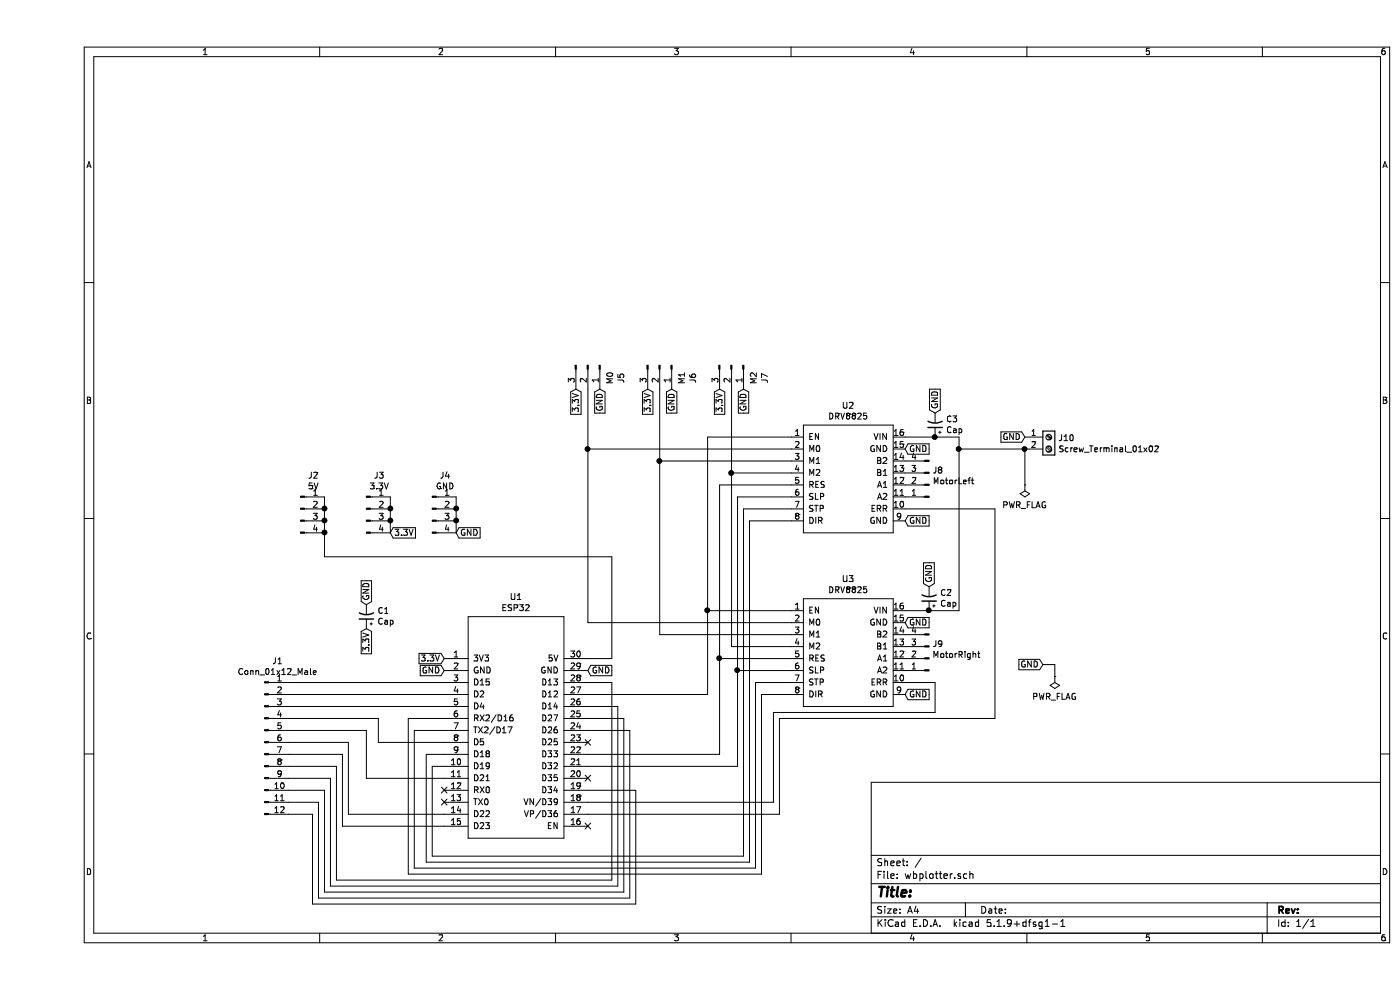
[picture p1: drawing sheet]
EESchema Schematic File Version 4
EELAYER 30 0
EELAYER END
$Descr A4 11693 8268
encoding utf-8
Sheet 1 1
Title ""
Date ""
Rev ""
Comp ""
Comment1 ""
Comment2 ""
Comment3 ""
Comment4 ""
$EndDescr
$Comp
L esp32:ESP32 U1
U 1 1
P 3950 6050
F 0 "U1" V 2885 6100 50  0000 C CNN
F 1 "ESP32" V 2976 6100 50  0000 C CNN
F 2 "esp32:ESP32-Dev-Board" H 3300 6200 50  0001 C CNN
F 3 "" H 3300 6200 50  0001 C CNN
	1    3950 6050
	0    1    1    0   
$EndComp
$Comp
L esp32:DRV8825 U3
U 1 1
P 6800 5450
F 0 "U3" H 6775 6065 50  0000 C CNN
F 1 "DRV8825" H 6775 5974 50  0000 C CNN
F 2 "esp32:DRV8825" H 6800 5450 50  0001 C CNN
F 3 "" H 6800 5450 50  0001 C CNN
	1    6800 5450
	1    0    0    -1  
$EndComp
$Comp
L esp32:DRV8825 U2
U 1 1
P 6800 4000
F 0 "U2" H 6775 4615 50  0000 C CNN
F 1 "DRV8825" H 6775 4524 50  0000 C CNN
F 2 "esp32:DRV8825" H 6800 4000 50  0001 C CNN
F 3 "" H 6800 4000 50  0001 C CNN
	1    6800 4000
	1    0    0    -1  
$EndComp
$Comp
L Connector:Conn_01x03_Male J5
U 1 1
P 4600 3050
F 0 "J5" H 4708 3331 50  0000 C CNN
F 1 "M0" H 4708 3240 50  0000 C CNN
F 2 "Connector_PinSocket_2.54mm:PinSocket_1x03_P2.54mm_Vertical" H 4600 3050 50  0001 C CNN
F 3 "~" H 4600 3050 50  0001 C CNN
	1    4600 3050
	0    1    1    0   
$EndComp
$Comp
L Connector:Conn_01x03_Male J6
U 1 1
P 5200 3050
F 0 "J6" H 5308 3331 50  0000 C CNN
F 1 "M1" H 5308 3240 50  0000 C CNN
F 2 "Connector_PinSocket_2.54mm:PinSocket_1x03_P2.54mm_Vertical" H 5200 3050 50  0001 C CNN
F 3 "~" H 5200 3050 50  0001 C CNN
	1    5200 3050
	0    1    1    0   
$EndComp
$Comp
L Connector:Conn_01x03_Male J7
U 1 1
P 5800 3050
F 0 "J7" H 5908 3331 50  0000 C CNN
F 1 "M2" H 5908 3240 50  0000 C CNN
F 2 "Connector_PinSocket_2.54mm:PinSocket_1x03_P2.54mm_Vertical" H 5800 3050 50  0001 C CNN
F 3 "~" H 5800 3050 50  0001 C CNN
	1    5800 3050
	0    1    1    0   
$EndComp
Text GLabel 3400 5600 0    50   Input ~ 0
GND
Text GLabel 4600 5600 2    50   Input ~ 0
GND
Text GLabel 4700 3250 3    50   Input ~ 0
GND
Text GLabel 5300 3250 3    50   Input ~ 0
GND
Text GLabel 5900 3250 3    50   Input ~ 0
GND
Text GLabel 3400 5500 0    50   Input ~ 0
3.3V
Text GLabel 4500 3250 3    50   Input ~ 0
3.3V
Text GLabel 5100 3250 3    50   Input ~ 0
3.3V
Text GLabel 5700 3250 3    50   Input ~ 0
3.3V
Wire Wire Line
	6300 3750 4600 3750
Wire Wire Line
	4600 3750 4600 3250
Wire Wire Line
	6300 3850 5200 3850
Wire Wire Line
	5200 3850 5200 3250
Wire Wire Line
	6300 3950 5800 3950
Wire Wire Line
	5800 3950 5800 3250
Wire Wire Line
	6300 5200 4600 5200
Wire Wire Line
	4600 5200 4600 3750
Connection ~ 4600 3750
Wire Wire Line
	6300 5300 5200 5300
Wire Wire Line
	5200 5300 5200 3850
Connection ~ 5200 3850
Wire Wire Line
	6300 5400 5800 5400
Wire Wire Line
	5800 5400 5800 3950
Connection ~ 5800 3950
Text GLabel 7250 3750 2    50   Input ~ 0
GND
Text GLabel 7250 4350 2    50   Input ~ 0
GND
Text GLabel 7250 5200 2    50   Input ~ 0
GND
Text GLabel 7250 5800 2    50   Input ~ 0
GND
$Comp
L Connector:Conn_01x04_Male J8
U 1 1
P 7450 4050
F 0 "J8" H 7422 3932 50  0000 R CNN
F 1 "MotorLeft" H 7422 4023 50  0000 R CNN
F 2 "Connector_PinSocket_2.54mm:PinSocket_1x04_P2.54mm_Vertical" H 7450 4050 50  0001 C CNN
F 3 "~" H 7450 4050 50  0001 C CNN
	1    7450 4050
	-1   0    0    1   
$EndComp
$Comp
L Connector:Conn_01x04_Male J9
U 1 1
P 7450 5500
F 0 "J9" H 7422 5382 50  0000 R CNN
F 1 "MotorRight" H 7422 5473 50  0000 R CNN
F 2 "Connector_PinSocket_2.54mm:PinSocket_1x04_P2.54mm_Vertical" H 7450 5500 50  0001 C CNN
F 3 "~" H 7450 5500 50  0001 C CNN
	1    7450 5500
	-1   0    0    1   
$EndComp
$Comp
L Connector:Screw_Terminal_01x02 J10
U 1 1
P 8450 3650
F 0 "J10" H 8530 3642 50  0000 L CNN
F 1 "Screw_Terminal_01x02" H 8530 3551 50  0000 L CNN
F 2 "TerminalBlock:TerminalBlock_Altech_AK300-2_P5.00mm" H 8450 3650 50  0001 C CNN
F 3 "~" H 8450 3650 50  0001 C CNN
	1    8450 3650
	1    0    0    -1  
$EndComp
Text GLabel 8250 3650 0    50   Input ~ 0
GND
Wire Wire Line
	8250 3750 7700 3750
Wire Wire Line
	7700 3750 7700 3650
Wire Wire Line
	7700 3650 7500 3650
Wire Wire Line
	7700 5100 7700 3750
Connection ~ 7700 3750
Wire Wire Line
	3400 6400 3300 6400
Wire Wire Line
	3300 6400 3300 7150
Wire Wire Line
	3300 7150 5900 7150
Wire Wire Line
	5900 7150 5900 4250
Wire Wire Line
	5900 4250 6300 4250
Wire Wire Line
	6300 4350 5950 4350
Wire Wire Line
	5950 4350 5950 7200
Wire Wire Line
	5950 7200 3250 7200
Wire Wire Line
	3250 7200 3250 6300
Wire Wire Line
	3250 6300 3400 6300
Wire Wire Line
	3400 6100 3150 6100
Wire Wire Line
	3150 6100 3150 7250
Wire Wire Line
	3150 7250 6000 7250
Wire Wire Line
	6000 7250 6000 5700
Wire Wire Line
	6000 5700 6300 5700
Wire Wire Line
	6300 5800 6050 5800
Wire Wire Line
	6050 5800 6050 7300
Wire Wire Line
	6050 7300 3100 7300
Wire Wire Line
	3100 7300 3100 6000
Wire Wire Line
	3100 6000 3400 6000
Wire Wire Line
	4600 6400 5850 6400
Wire Wire Line
	5850 6400 5850 5600
Wire Wire Line
	5850 5600 6300 5600
Wire Wire Line
	6300 4150 5850 4150
Wire Wire Line
	5850 4150 5850 5600
Connection ~ 5850 5600
Wire Wire Line
	6300 4050 5700 4050
Wire Wire Line
	5700 4050 5700 5500
Wire Wire Line
	5700 6300 4600 6300
Wire Wire Line
	6300 5500 5700 5500
Connection ~ 5700 5500
Wire Wire Line
	5700 5500 5700 6300
Wire Wire Line
	6300 3650 5600 3650
Wire Wire Line
	5600 3650 5600 5100
Wire Wire Line
	5600 5800 4600 5800
Wire Wire Line
	6300 5100 5600 5100
Connection ~ 5600 5100
Wire Wire Line
	5600 5100 5600 5800
Wire Wire Line
	7250 5700 7500 5700
Wire Wire Line
	7500 5700 7500 5950
Wire Wire Line
	7500 5950 6150 5950
Wire Wire Line
	6150 5950 6150 6700
Wire Wire Line
	6150 6700 4600 6700
Wire Wire Line
	4600 6800 6200 6800
Wire Wire Line
	6200 6800 6200 6000
Wire Wire Line
	6200 6000 8000 6000
Wire Wire Line
	8000 6000 8000 4250
Wire Wire Line
	8000 4250 7250 4250
$Comp
L Connector:Conn_01x04_Male J2
U 1 1
P 2200 4250
F 0 "J2" H 2308 4531 50  0000 C CNN
F 1 "5V" H 2308 4440 50  0000 C CNN
F 2 "Connector_PinSocket_2.54mm:PinSocket_1x04_P2.54mm_Vertical" H 2200 4250 50  0001 C CNN
F 3 "~" H 2200 4250 50  0001 C CNN
	1    2200 4250
	1    0    0    -1  
$EndComp
$Comp
L Connector:Conn_01x04_Male J3
U 1 1
P 2750 4250
F 0 "J3" H 2858 4531 50  0000 C CNN
F 1 "3.3V" H 2858 4440 50  0000 C CNN
F 2 "Connector_PinSocket_2.54mm:PinSocket_1x04_P2.54mm_Vertical" H 2750 4250 50  0001 C CNN
F 3 "~" H 2750 4250 50  0001 C CNN
	1    2750 4250
	1    0    0    -1  
$EndComp
$Comp
L Connector:Conn_01x04_Male J4
U 1 1
P 3300 4250
F 0 "J4" H 3408 4531 50  0000 C CNN
F 1 "GND" H 3408 4440 50  0000 C CNN
F 2 "Connector_PinSocket_2.54mm:PinSocket_1x04_P2.54mm_Vertical" H 3300 4250 50  0001 C CNN
F 3 "~" H 3300 4250 50  0001 C CNN
	1    3300 4250
	1    0    0    -1  
$EndComp
Wire Wire Line
	4800 5500 4800 4650
Wire Wire Line
	4800 4650 2400 4650
Wire Wire Line
	2400 4650 2400 4450
Connection ~ 2400 4250
Wire Wire Line
	2400 4250 2400 4150
Connection ~ 2400 4350
Wire Wire Line
	2400 4350 2400 4250
Connection ~ 2400 4450
Wire Wire Line
	2400 4450 2400 4350
Wire Wire Line
	2950 4150 2950 4250
Connection ~ 2950 4250
Wire Wire Line
	2950 4250 2950 4350
Connection ~ 2950 4350
Wire Wire Line
	2950 4350 2950 4450
Text GLabel 2950 4450 2    50   Input ~ 0
3.3V
Text GLabel 3500 4450 2    50   Input ~ 0
GND
Wire Wire Line
	3500 4150 3500 4250
Connection ~ 3500 4250
Wire Wire Line
	3500 4250 3500 4350
Connection ~ 3500 4350
Wire Wire Line
	3500 4350 3500 4450
$Comp
L Connector:Conn_01x12_Male J1
U 1 1
P 1900 6200
F 0 "J1" H 2008 6881 50  0000 C CNN
F 1 "Conn_01x12_Male" H 2008 6790 50  0000 C CNN
F 2 "Connector_PinSocket_2.54mm:PinSocket_1x12_P2.54mm_Vertical" H 1900 6200 50  0001 C CNN
F 3 "~" H 1900 6200 50  0001 C CNN
	1    1900 6200
	1    0    0    -1  
$EndComp
Wire Wire Line
	3400 5700 2100 5700
Wire Wire Line
	3400 5800 2100 5800
Wire Wire Line
	3400 5900 2100 5900
Wire Wire Line
	3400 6200 2850 6200
Wire Wire Line
	2850 6200 2850 6000
Wire Wire Line
	2850 6000 2100 6000
Wire Wire Line
	3400 6500 2750 6500
Wire Wire Line
	2750 6500 2750 6100
Wire Wire Line
	2750 6100 2100 6100
Wire Wire Line
	3400 6800 2600 6800
Wire Wire Line
	2600 6800 2600 6200
Wire Wire Line
	2600 6200 2100 6200
Wire Wire Line
	3400 6900 2550 6900
Wire Wire Line
	2550 6900 2550 6300
Wire Wire Line
	2550 6300 2100 6300
Wire Wire Line
	4600 5700 4800 5700
Wire Wire Line
	4800 5700 4800 7350
Wire Wire Line
	4800 7350 2500 7350
Wire Wire Line
	2500 7350 2500 6400
Wire Wire Line
	2500 6400 2100 6400
Wire Wire Line
	4600 5900 4850 5900
Wire Wire Line
	4850 5900 4850 7400
Wire Wire Line
	4850 7400 2450 7400
Wire Wire Line
	2450 7400 2450 6500
Wire Wire Line
	2450 6500 2100 6500
Wire Wire Line
	4600 6000 4900 6000
Wire Wire Line
	4900 6000 4900 7450
Wire Wire Line
	4900 7450 2400 7450
Wire Wire Line
	2400 7450 2400 6600
Wire Wire Line
	2400 6600 2100 6600
Wire Wire Line
	4600 6100 4950 6100
Wire Wire Line
	4950 6100 4950 7500
Wire Wire Line
	4950 7500 2350 7500
Wire Wire Line
	2350 7500 2350 6700
Wire Wire Line
	2350 6700 2100 6700
Wire Wire Line
	4600 6600 5000 6600
Wire Wire Line
	5000 6600 5000 7550
Wire Wire Line
	5000 7550 2300 7550
Wire Wire Line
	2300 7550 2300 6800
Wire Wire Line
	2300 6800 2100 6800
$Comp
L Device:CP1_Small C3
U 1 1
P 7500 3550
F 0 "C3" H 7409 3504 50  0000 R CNN
F 1 "Cap" H 7409 3595 50  0000 R CNN
F 2 "Capacitor_THT:CP_Radial_D6.3mm_P2.50mm" H 7500 3550 50  0001 C CNN
F 3 "~" H 7500 3550 50  0001 C CNN
	1    7500 3550
	-1   0    0    1   
$EndComp
$Comp
L Device:CP1_Small C2
U 1 1
P 7450 5000
F 0 "C2" H 7359 4954 50  0000 R CNN
F 1 "Cap" H 7359 5045 50  0000 R CNN
F 2 "Capacitor_THT:CP_Radial_D6.3mm_P2.50mm" H 7450 5000 50  0001 C CNN
F 3 "~" H 7450 5000 50  0001 C CNN
	1    7450 5000
	-1   0    0    1   
$EndComp
Text GLabel 7500 3450 1    50   Input ~ 0
GND
Text GLabel 7450 4900 1    50   Input ~ 0
GND
$Comp
L Device:CP1_Small C1
U 1 1
P 2750 5150
F 0 "C1" H 2659 5104 50  0000 R CNN
F 1 "Cap" H 2659 5195 50  0000 R CNN
F 2 "Capacitor_THT:CP_Radial_D6.3mm_P2.50mm" H 2750 5150 50  0001 C CNN
F 3 "~" H 2750 5150 50  0001 C CNN
	1    2750 5150
	-1   0    0    1   
$EndComp
Text GLabel 2750 5050 1    50   Input ~ 0
GND
Text GLabel 2750 5250 3    50   Input ~ 0
3.3V
Wire Wire Line
	7700 5100 7450 5100
Wire Wire Line
	7250 5100 7450 5100
Connection ~ 7450 5100
Wire Wire Line
	4600 5500 4800 5500
NoConn ~ 4600 6200
NoConn ~ 4600 6500
NoConn ~ 4600 6900
NoConn ~ 3400 6700
NoConn ~ 3400 6600
Wire Wire Line
	8250 4050 8250 3750
Connection ~ 8250 3750
Wire Wire Line
	7250 3650 7500 3650
Connection ~ 7500 3650
Text GLabel 8400 5550 0    50   Input ~ 0
GND
Wire Wire Line
	8400 5550 8500 5550
Wire Wire Line
	8500 5550 8500 5650
$Comp
L power:PWR_FLAG #FLG01
U 1 1
P 8250 4050
F 0 "#FLG01" H 8250 4125 50  0001 C CNN
F 1 "PWR_FLAG" H 8250 4223 50  0000 C CNN
F 2 "" H 8250 4050 50  0001 C CNN
F 3 "~" H 8250 4050 50  0001 C CNN
	1    8250 4050
	-1   0    0    1   
$EndComp
$Comp
L power:PWR_FLAG #FLG02
U 1 1
P 8500 5650
F 0 "#FLG02" H 8500 5725 50  0001 C CNN
F 1 "PWR_FLAG" H 8500 5823 50  0000 C CNN
F 2 "" H 8500 5650 50  0001 C CNN
F 3 "~" H 8500 5650 50  0001 C CNN
	1    8500 5650
	-1   0    0    1   
$EndComp
$EndSCHEMATC
